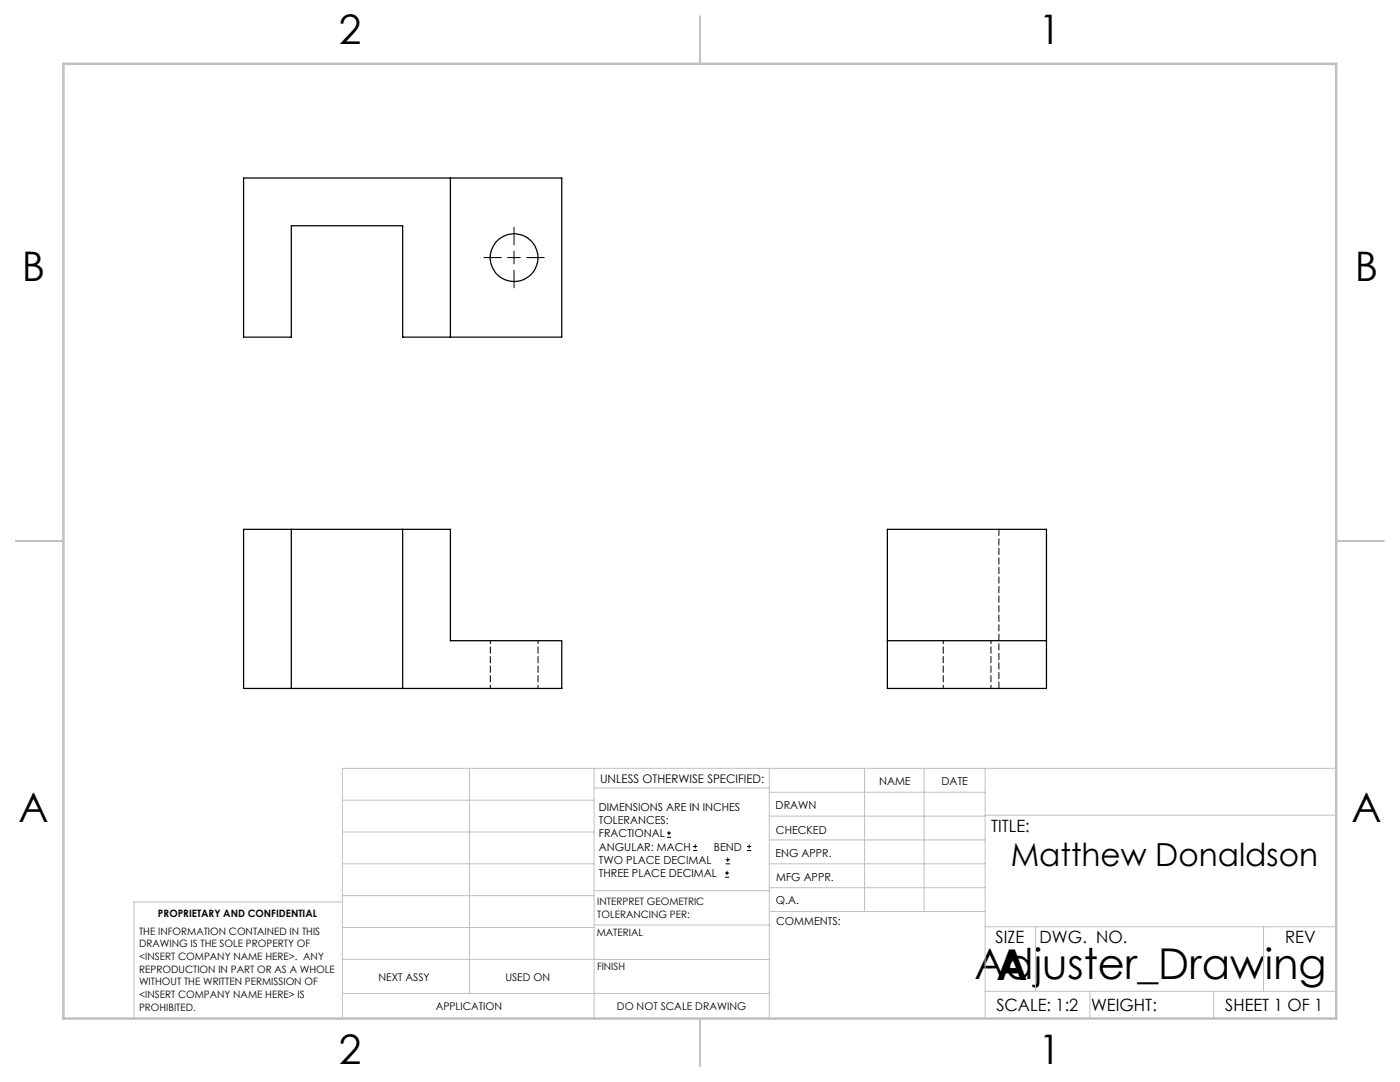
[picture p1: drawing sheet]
<svg xmlns="http://www.w3.org/2000/svg" width="279mm" height="216mm" viewBox="0 0 279 216" stroke-linecap="round" stroke-linejoin="round" font-family="sans-serif">
<g fill="none" stroke="#000" stroke-width=".2">
<path d="M96.6 51.4h3.4M101.3 51.4h2.6M102.6 45.4v3.5M102.6 50.1v2.6M102.6 53.9v3.5M105.1 51.4h3.5M133.1 167.1h.8M133.1 166.2h.8M133.5 165.8v.9M138.3 169.7h.8M138.3 168.9h.8M138.7 168.5v.8"/>
<path d="M144.7 175h.8M144.7 174.2h.8M144.8 172.4h.9M144.8 171.6h.9M145.1 173.8v.8M145.2 171.1v.9M149.1 169.7h.8M149.1 168.9h.8M149.5 168.5v.8"/>
</g>
<g fill="none" stroke="#c0c0c0" stroke-width=".2">
<path d="M68.3 159.7h50.3M93.7 153.3v44.9M118.6 153.3v49.9M118.6 157.2h34.9M153.5 153.3v49.9M153.5 158.1h43.1M172.5 153.3v28.6M184.4 153.3v28.6M196.6 153.3v49.9M266.7 153.3h-198.4v49.9M68.3 178.7h50.3M68.3 172.4h50.3"/>
<path d="M68.3 166h50.3M68.3 180h-41.6v23.2M118.6 177.7h35M153.5 167.6h43.1M153.5 162.8h43.1M153.5 172.4h43.1M153.5 177.1h43.1M196.6 162.7h70.1M68.3 198.2h85.2M68.3 191.4l85.2 .1M68.3 185.1h50.3M118.6 184.6h35"/>
<path d="M153.6 181.9h43M196.6 197.8h70.1M196.6 184.9h70.1M206.7 184.9v12.9M217.5 197.8v5.4M242.2 197.8v5.4M252.2 184.9v12.9"/>
</g>
<path d="M139.7 3.2v9.5M3.1 107.9h9.6M266.7 107.9h9.5M139.7 203.2v9.6" fill="none" stroke="#c0c0c0" stroke-width=".25"/>
<path d="M12.7 12.7h254v190.5h-254z" fill="none" stroke="#c0c0c0" stroke-width=".5"/>
<g fill="none" stroke="#000" stroke-width=".25">
<path d="M48.6 35.5h63.5v31.8h-31.7v-22.3h-22.3v22.3h-9.5zM89.9 35.5v31.8M48.6 105.6h41.3v22.2h22.2v9.6h-63.5zM58.1 105.6v31.8M80.4 105.6v31.8M177.1 105.6h31.7v31.8h-31.7zM177.1 127.8h31.7"/>
<circle cx="102.6" cy="51.4" r="4.8"/>
</g>
<path d="M97.9 127.8v9.5M107.4 137.3v-9.5M188.2 127.8v9.5M197.8 137.3v-9.5" fill="none" stroke="#000" stroke-width=".2" stroke-dasharray="1.3 .6" stroke-dashoffset=".6"/>
<path d="M199.4 137.3v-31.7" fill="none" stroke="#000" stroke-width=".2" stroke-dasharray="1.3 .6"/>
<g font-size="8.5">
<text x="194.5" y="195.4">Adjuster_Drawing</text>
<text x="198.9" y="195.5">A</text>
</g>
<g font-size="8.1">
<text x="67.6" y="8.9">2</text>
<text x="207.3" y="8.9">1</text>
<text x="4.4" y="56.2">B</text>
<text x="270.4" y="56.2">B</text>
<text x="3.7" y="164.1">A</text>
<text x="269.7" y="164.1">A</text>
<text x="67.6" y="212.4">2</text>
<text x="207.3" y="212.4">1</text>
</g>
<text font-size="6.3" x="201.7" y="172.9">Matthew Donaldson</text>
<g font-size="3.4">
<text x="197.8" y="166">TITLE:</text>
<text x="198.7" y="188.1">SIZE</text>
<text x="207.5" y="188.1">DWG. NO.</text>
<text x="256.5" y="188.2">REV</text>
<text x="198.8" y="201.7">SCALE: 1:2</text>
<text x="217.7" y="201.8">WEIGHT:</text>
<text x="244.5" y="201.7">SHEET 1 OF 1</text>
</g>
<text font-size="2.4" x="119.8" y="156.2">UNLESS OTHERWISE SPECIFIED:</text>
<g font-size="2.2">
<text x="119.5" y="161.8">DIMENSIONS ARE IN INCHES</text>
<text x="154.8" y="161.4">DRAWN</text>
<text x="175.4" y="156.6">NAME</text>
<text x="187.9" y="156.7">DATE</text>
<text x="119.5" y="164.4">TOLERANCES:</text>
<text x="119.5" y="167.1">FRACTIONAL</text>
<text x="154.9" y="166.3">CHECKED</text>
<text x="119.5" y="169.7">ANGULAR: MACH</text>
<text x="119.5" y="172.4">TWO PLACE DECIMAL</text>
<text x="142.5" y="169.7">BEND</text>
<text x="154.8" y="171">ENG APPR.</text>
<text x="119.5" y="175">THREE PLACE DECIMAL</text>
<text x="154.9" y="175.7">MFG APPR.</text>
<text x="154.9" y="180.4">Q.A.</text>
<text x="154.9" y="184.6">COMMENTS:</text>
</g>
<g font-size="2.1">
<text x="75.5" y="195.7">NEXT ASSY</text>
<text x="100.9" y="195.7">USED ON</text>
<text x="86.9" y="201.5">APPLICATION</text>
<text x="123.1" y="201.6">DO NOT SCALE DRAWING</text>
</g>
<g font-size="2">
<text x="31.5" y="182.9">PROPRIETARY AND CONFIDENTIAL</text>
<text x="119.2" y="180.6">INTERPRET GEOMETRIC</text>
<text x="119.2" y="183.1">TOLERANCING PER:</text>
<text x="27.8" y="186.5">THE INFORMATION CONTAINED IN THIS</text>
<text x="27.8" y="189">DRAWING IS THE SOLE PROPERTY OF</text>
<text x="27.8" y="191.6">&lt;INSERT COMPANY NAME HERE&gt;. ANY</text>
<text x="119.1" y="186.7">MATERIAL</text>
<text x="27.8" y="194.1">REPRODUCTION IN PART OR AS A WHOLE</text>
<text x="27.8" y="196.6">WITHOUT THE WRITTEN PERMISSION OF</text>
<text x="119.1" y="193.5">FINISH</text>
<text x="27.8" y="199.1">&lt;INSERT COMPANY NAME HERE&gt; IS</text>
<text x="27.8" y="201.7">PROHIBITED.</text>
</g>
</svg>
